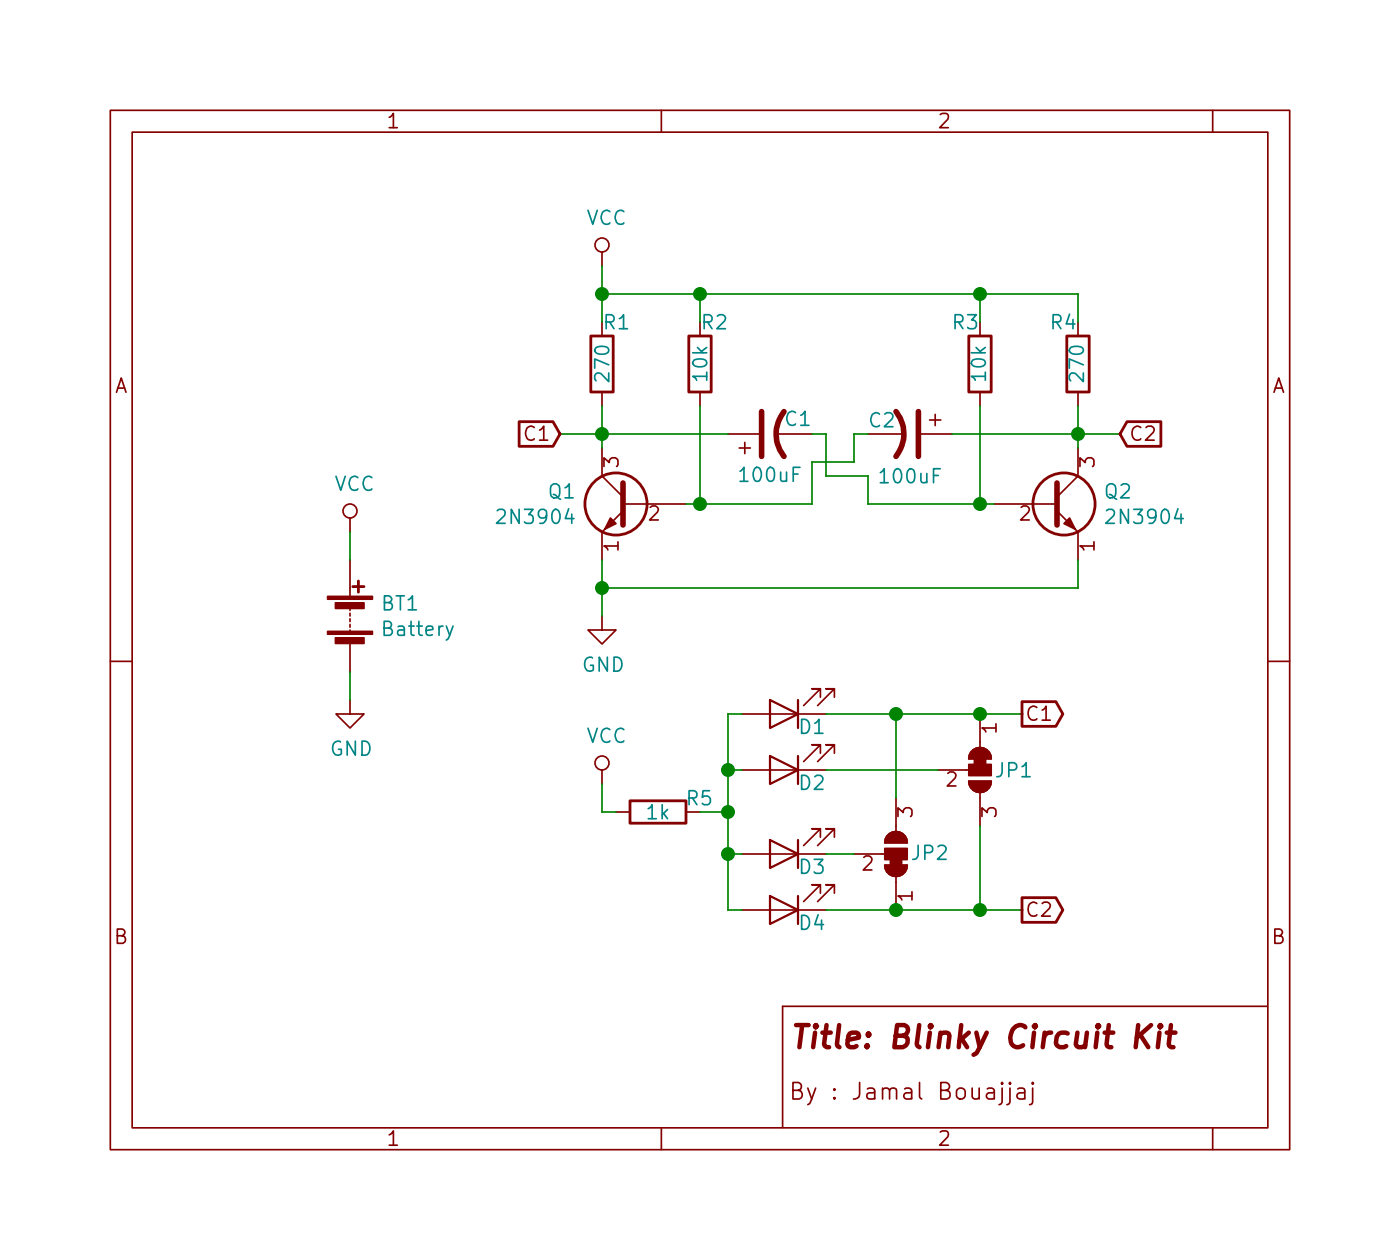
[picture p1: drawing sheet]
<svg xmlns="http://www.w3.org/2000/svg" width="127mm" height="114mm" viewBox="0 0 127 114" stroke-linecap="round" stroke-linejoin="round" font-family="sans-serif">
<g fill="none" stroke="#840000" stroke-width=".15">
<path d="M10 10h107v94.3h-107zM12 12h103v90.3h-103zM60 10v2M110 10v2M54.6 22.9v1.2M54.6 35.6v1.2M63.5 35.6v1.2M66 39.4h2.8M70.4 39.4h3.3M78.7 39.4h3.3M83.6 39.4h2.8M84.3 38.1h1"/>
<path d="M84.8 37.6v1M88.9 35.6v1.2M97.8 35.6v1.2M10 60h2M31.7 47v1.3M31.7 50.8v3.3M31.7 55.1v.3M31.7 55.6v.3M31.7 56.1v.3M31.7 56.6v.3M31.7 57.2v.2M31.7 58.4v2.6"/>
<path d="M54.6 55.9v1.3h1.3l-1.3 1.2-1.3-1.2h1.3M54.6 40.6v2.6l1.9 1.9M56.5 46.4l-1.9 1.9v2.5M56.5 45.7h5.7M67.1 40.6h1M67.6 40.1v1M90.2 45.7h5.7M95.9 46.4l1.9 1.9v2.5M97.8 40.6v2.6l-1.9 1.9M115 60h2M31.7 63.5v1.3h1.3l-1.3 1.2-1.2-1.2h1.2M54.6 69.9v1.2"/>
<path d="M55.9 73.7h1.2M67.3 77.5h5.1M67.3 69.9h5.1M67.3 64.8h5.1M74.4 75.9v-.7h-.7h.7l-1.5 1.5M74.4 63.2v-.7h-.7h.7l-1.5 1.5M74.4 68.3v-.7h-.7h.7l-1.5 1.5M75.7 75.9v-.7h-.8h.8l-1.5 1.5M75.7 63.2v-.7h-.8h.8l-1.5 1.5M75.7 68.3v-.7h-.8h.8l-1.5 1.5M77.5 77.5h2.8M80.3 78.5h2a1.02 1.02 0 0 1-1 1 1.02 1.02 0 0 1-1-1z"/>
<path d="M80.5 75.8a1.02 1.02 0 0 1 1.1-.3 1.02 1.02 0 0 1 .7 1h-2v-.4zM81.3 72.4v3M81.3 79.5v3.1M85.1 69.9h2.8M87.9 70.9h2a1.02 1.02 0 0 1-1 1 1.02 1.02 0 0 1-1-1zM88.1 68.2a1.02 1.02 0 0 1 1.1-.3 1.02 1.02 0 0 1 .7 .9h-2v-.3zM88.9 64.8v3M88.9 71.9v3M67.3 82.6h5.1M74.4 81v-.7h-.7h.7l-1.5 1.5M75.7 81v-.7h-.8h.8l-1.5 1.5M89.6 98.8l.1-.1 .4 .1 .1 .1v.8"/>
<path d="M90.2 99.1h-.5a.29 .29 0 0 0-.2 .3 .29 .29 0 0 0 .2 .3l.5-.1M90.9 98.7v1.3l-.1 .1-.2 .1M90.9 98.2l-.1 .1h.1h.1l-.1-.1v.1M91.6 98.7v1.3l-.1 .1-.2 .1M91.6 98.2l-.1 .1h.1h.1l-.1-.1v.1M92.3 98.8l.2-.1 .4 .1 .1 .9M93 99.1h-.5l-.2 .2v.3l.2 .1 .5-.1M93.7 98.7v1.3l-.1 .1-.2 .1M93.7 98.2v.1h.1l-.1-.1v.1M115 91.3h-44v11M60 102.3v2M110 102.3v2"/>
<circle cx="54.6" cy="22.2" r=".63"/>
<circle cx="31.7" cy="46.4" r=".63"/>
<circle cx="54.6" cy="69.2" r=".63"/>
</g>
<path d="M103.3 93l-.3 2M103.4 93.9l.8 1.1M104.4 93l-1.3 1.1M105.2 93.7l-.2 1.3M105.3 93l-.1 .1v.1l.2-.1-.1-.1-.1 .2M105.8 93.7h.8M106.2 93l-.2 1.7 .1 .2 .4 .1" fill="none" stroke="#840000" stroke-width=".41"/>
<path d="M69.1 37.3v4.1M71.1 37.3a3.3 3.3 0 0 0 0 4.1M81.3 37.3a3.3 3.3 0 0 1 0 4.1M83.3 37.3v4.1M56.5 43.8v3.8M95.9 43.8v3.8" fill="none" stroke="#840000" stroke-width=".51"/>
<g fill="#840000" stroke="#840000" stroke-width=".15">
<path d="M80.3 78.5h2a1.02 1.02 0 0 1-1 1 1.02 1.02 0 0 1-1-1z"/>
<path d="M80.5 75.8a1.02 1.02 0 0 1 1.1-.3 1.02 1.02 0 0 1 .7 1h-2v-.4z"/>
<path d="M80.8 78h1v.5h-1z"/>
<path d="M80.3 77h2v1h-2z"/>
<path d="M88.1 68.2a1.02 1.02 0 0 1 1.1-.3 1.02 1.02 0 0 1 .7 .9h-2v-.3z"/>
<path d="M87.9 70.9h2a1.02 1.02 0 0 1-1 1 1.02 1.02 0 0 1-1-1z"/>
<path d="M88.4 68.8h1v.5h-1z"/>
<path d="M87.9 69.3h2v1.1h-2z"/>
<path d="M96.5 47.5l.5-.5 .5 1z"/>
<path d="M55.4 47l.5 .5-1 .5z"/>
<path d="M29.7 57.3h4.1v.2h-4.1z"/>
<path d="M29.7 54.1h4.1v.3h-4.1z"/>
<path d="M30.4 57.9h2.6v.5h-2.6z"/>
<path d="M30.4 54.7h2.6v.5h-2.6z"/>
</g>
<g fill="none" stroke="#840000" stroke-width=".25">
<path d="M47.1 38.3h3.1l.6 1.1-.6 1.1h-3.1zM53.6 30.5h2v5.1h-2zM62.5 30.5h2v5.1h-2zM87.9 30.5h2v5.1h-2zM96.8 30.5h2v5.1h-2zM102.2 38.3h3.1v2.2h-3.1l-.6-1.1zM32 53.2h1M32.5 52.7v1M57.1 72.6h5.1v2.1h-5.1zM92.7 63.7h3.1l.6 1.1-.6 1.1h-3.1zM92.7 81.4h3.1l.6 1.2-.6 1.1h-3.1z"/>
<circle cx="55.9" cy="45.7" r="2.82"/>
<circle cx="96.5" cy="45.7" r="2.82"/>
</g>
<path d="M69.8 76.2l2.6 1.3-2.6 1.2zM69.8 63.5l2.6 1.3-2.6 1.2zM69.8 68.6l2.6 1.3-2.6 1.2zM72.4 63.5v2.5M72.4 68.6v2.5M72.4 76.2v2.5M69.8 81.3l2.6 1.3-2.6 1.2zM72.4 81.3v2.5" fill="none" stroke="#840000" stroke-width=".2"/>
<path d="M41.1 56.8l-.4 1.1-.2 .2" fill="none" stroke="#008484" stroke-width=".15"/>
<g fill="none" stroke="#008400" stroke-width=".15">
<path d="M50.8 39.4h15.2M54.6 24.1v5.1M54.6 36.8v3.8M54.6 26.7h43.2v2.5M63.5 26.7v2.5M63.5 36.8v8.9M73.7 39.4h1.2v3.8h3.8v2.5h11.5M78.7 39.4h-1.2v2.5h-3.8v3.8h-11.5M86.4 39.4h15.2M88.9 26.7v2.5M88.9 36.8v8.9M97.8 36.8v3.8"/>
<path d="M31.7 48.3v2.5M54.6 50.8v5.1M97.8 50.8v2.5h-43.2M31.7 61v2.5M54.6 71.1v2.6h1.3M63.5 73.7h2.5M66 69.9h1.3M66 77.5h1.3M67.3 64.8h-1.3v17.8h1.3M74.9 64.8h17.8M74.9 69.9h10.2M74.9 77.5h2.6"/>
<path d="M81.3 64.8v7.6M88.9 74.9v7.7M74.9 82.6h17.8"/>
</g>
<g fill="#008400" stroke="#008400" stroke-width=".25">
<circle cx="66" cy="73.7" r=".51"/>
<circle cx="66" cy="77.5" r=".51"/>
<circle cx="54.6" cy="53.3" r=".51"/>
<circle cx="54.6" cy="39.4" r=".51"/>
<circle cx="88.9" cy="82.6" r=".51"/>
<circle cx="88.9" cy="45.7" r=".51"/>
<circle cx="81.3" cy="64.8" r=".51"/>
<circle cx="97.8" cy="39.4" r=".51"/>
<circle cx="54.6" cy="26.7" r=".51"/>
<circle cx="88.9" cy="64.8" r=".51"/>
<circle cx="66" cy="69.9" r=".51"/>
<circle cx="88.9" cy="26.7" r=".51"/>
<circle cx="81.3" cy="82.6" r=".51"/>
<circle cx="63.5" cy="26.7" r=".51"/>
<circle cx="63.5" cy="45.7" r=".51"/>
</g>
<text font-size="2.8" fill="#840000" x="71.5" y="95.1">Title: Blinky Circuit Kit</text>
<text font-size="2.1" fill="#840000" x="71.5" y="99.8">By : Jamal Bouajjaj</text>
<g font-size="1.8" fill="#840000">
<text x="35" y="11.6">1</text>
<text x="85" y="11.6">2</text>
<text x="10.4" y="35.6">A</text>
<text x="115.4" y="35.6">A</text>
<text x="47.8" y="40">C1</text>
<text x="102.4" y="40">C2</text>
<text x="56.1" y="42.4" transform="rotate(-90 56.1 42.4)">3</text>
<text x="58.9" y="47.2">2</text>
<text x="92.5" y="47.2">2</text>
<text x="99.3" y="42.4" transform="rotate(-90 99.3 42.4)">3</text>
<text x="56.1" y="50" transform="rotate(-90 56.1 50)">1</text>
<text x="99.3" y="50" transform="rotate(-90 99.3 50)">1</text>
<text x="93" y="65.4">C1</text>
<text x="85.9" y="71.4">2</text>
<text x="90.4" y="66.5" transform="rotate(-90 90.4 66.5)">1</text>
<text x="82.8" y="74.1" transform="rotate(-90 82.8 74.1)">3</text>
<text x="90.4" y="74.1" transform="rotate(-90 90.4 74.1)">3</text>
<text x="78.3" y="79">2</text>
<text x="82.8" y="81.8" transform="rotate(-90 82.8 81.8)">1</text>
<text x="93" y="83.2">C2</text>
<text x="10.4" y="85.6">B</text>
<text x="115.4" y="85.6">B</text>
<text x="35" y="103.9">1</text>
<text x="85" y="103.9">2</text>
</g>
<g font-size="1.8" fill="#008484">
<text x="53.2" y="20.4">VCC</text>
<text x="54.8" y="29.9">R1</text>
<text x="63.7" y="29.9">R2</text>
<text x="86.5" y="29.9">R3</text>
<text x="95.4" y="29.9">R4</text>
<text x="55.3" y="34.5" transform="rotate(-90 55.3 34.5)">270</text>
<text x="64.2" y="34.5" transform="rotate(-90 64.2 34.5)">10k</text>
<text x="89.5" y="34.5" transform="rotate(-90 89.5 34.5)">10k</text>
<text x="98.3" y="34.5" transform="rotate(-90 98.3 34.5)">270</text>
<text x="71.3" y="38.7">C1</text>
<text x="78.9" y="38.8">C2</text>
<text x="30.3" y="44.6">VCC</text>
<text x="45.5" y="47.5">2N3904</text>
<text x="49.8" y="45.2">Q1</text>
<text x="67.3" y="43.7">100uF</text>
<text x="80" y="43.9">100uF</text>
<text x="100.3" y="45.2">Q2</text>
<text x="100.7" y="47.5">2N3904</text>
<text x="34.6" y="55.4">BT1</text>
<text x="34.9" y="57.7">Battery</text>
<text x="52.8" y="61">GND</text>
<text x="29.9" y="68.6">GND</text>
<text x="53.2" y="67.4">VCC</text>
<text x="72.5" y="66.6">D1</text>
<text x="72.5" y="71.7">D2</text>
<text x="90.4" y="70.5">JP1</text>
<text x="58.7" y="74.3">1k</text>
<text x="62.3" y="73.1">R5</text>
<text x="72.5" y="79.3">D3</text>
<text x="82.8" y="78">JP2</text>
<text x="72.5" y="84.4">D4</text>
</g>
</svg>
